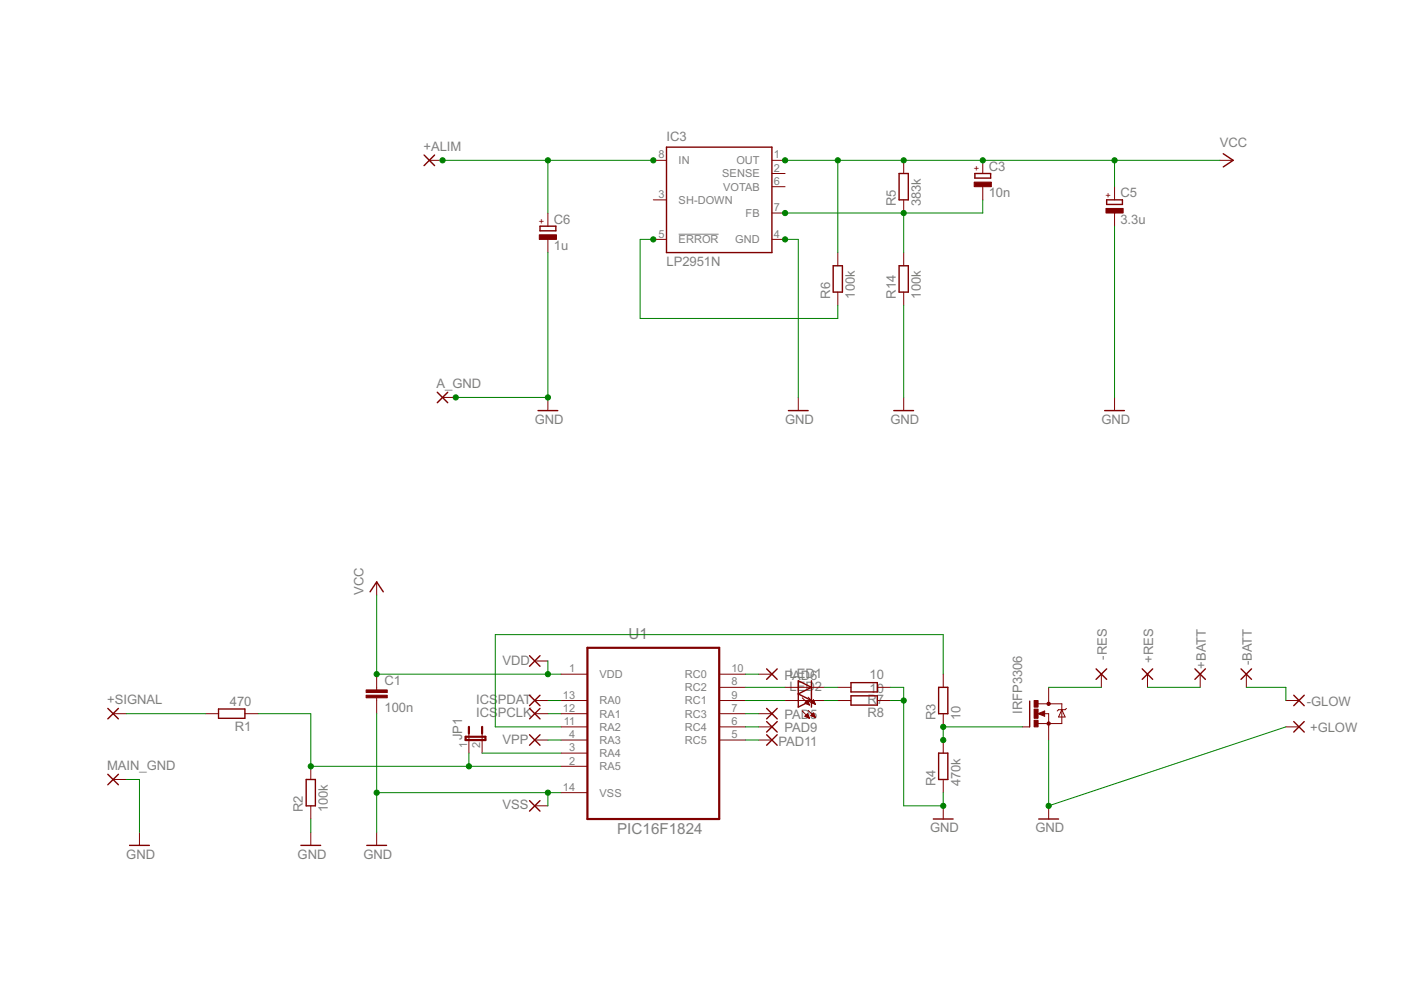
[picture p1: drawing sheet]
<svg xmlns="http://www.w3.org/2000/svg" width="297mm" height="210mm" viewBox="0 0 297 210" stroke-linecap="round" stroke-linejoin="round" font-family="sans-serif">
<path d="M143.9 49.7h8.5" fill="none" stroke="#808080" stroke-width=".21"/>
<g fill="none" stroke="#800000" stroke-width=".3">
<path d="M89.9 32.9l2.2 2.2M92.1 32.9l-2.2 2.2M141.3 31.2h22.4v22.4h-22.4zM190.6 36.8h2v5.6h-2zM206.7 36.8h3.3v1h-3.3zM259.4 32.6l2.1 1.4-2.1 1.4M114.5 48h3.4v.9h-3.4zM176.7 56.3h1.9v5.6h-1.9zM190.6 56.3h2v5.6h-2zM234.6 42.4h3.4v.9h-3.4zM92.7 83.2l2.2 2.2M94.9 83.2l-2.2 2.2"/>
<path d="M114.1 87.1h4.2M167.2 87.1h4.1M189.5 87.1h4.2M234.2 87.1h4.2M78.5 125.5l1.4-2.1 1.4 2.1M112.3 139l2.2 2.3M114.5 139l-2.2 2.3M22.9 150.2l2.2 2.2M25.1 150.2l-2.2 2.2M46.3 150.3h5.6v2h-5.6zM112.3 147.4l2.2 2.2M112.3 150.2l2.2 2.2"/>
<path d="M112.3 155.8l2.2 2.2M114.5 147.4l-2.2 2.2M114.5 150.2l-2.2 2.2M114.5 155.8l-2.2 2.2M162.5 141.8l2.3 2.2M162.5 155.8l2.3 2.2M162.5 150.2l2.3 2.2M162.5 153l2.3 2.2M164.8 141.8l-2.3 2.2M164.8 155.8l-2.3 2.2M164.8 150.2l-2.3 2.2M164.8 153l-2.3 2.2"/>
<path d="M169.2 144.3l2.8 1.4-2.8 1.4 2.8 1.4-2.8 1.4zM172 144.3v5.6M180.4 144.7h5.6v2h-5.6zM180.4 147.5h5.6v2h-5.6zM199 145.7h2v5.6h-2zM199 159.7h2v5.6h-2zM218.3 148.7v5.4M232.4 141.8l2.2 2.2M234.6 141.8l-2.2 2.2M242.2 141.8l2.2 2.2M244.4 141.8l-2.2 2.2M253.3 141.8l2.3 2.2"/>
<path d="M255.6 141.8l-2.3 2.2M263.1 141.8l2.2 2.2M265.3 141.8l-2.2 2.2M274.3 147.4l2.2 2.2M274.3 153l2.2 2.2M276.5 147.4l-2.2 2.2M276.5 153l-2.2 2.2M22.9 164.2l2.2 2.2M25.1 164.2l-2.2 2.2M27.5 179.2h4.2M63.8 179.2h4.2M64.9 165.3h2v5.6h-2z"/>
<path d="M77.8 179.2h4.2M112.3 169.8l2.2 2.2M114.5 169.8l-2.2 2.2M197.9 173.7h4.2M220.2 173.7h4.2"/>
</g>
<g fill="none" stroke="#800000" stroke-width=".21">
<path d="M91 34h2.8M138.5 34h2.8M163.7 34h2.8M163.7 36.8h2.8M163.7 39.6h2.8M191.6 34v2.8M208.4 34v2.8M208.4 39.6v2.8M236.3 39.6v2.8M258.7 34h2.8M116.2 45.2v2.8M116.2 50.8v2.8"/>
<path d="M138.5 42.4h2.8M138.5 50.8h2.8M163.7 45.2h2.8M163.7 50.8h2.8M177.6 53.6v2.7M191.6 42.4v2.8M191.6 53.6v2.7M236.3 45.2v2.8M177.6 61.9v2.8M191.6 61.9v2.8M93.8 84.3h2.8M116.2 84.3v2.8"/>
<path d="M169.2 84.3v2.8M191.6 84.3v2.8M236.3 84.3v2.8M79.9 123.4v2.8M24 151.3h2.8M43.5 151.3h2.8M51.9 151.3h2.8M79.9 142.9v3.4M79.9 148v3.3M99.4 155.5v4.2M102.2 155.5v4.2M113.4 151.3h2.8"/>
<path d="M113.4 148.5h2.8M113.4 156.9h2.8M113.4 140.1h2.8M119 151.3h5.5M119 154.1h5.5M119 148.5h5.5M119 142.9h5.5M119 156.9h5.5M119 159.7h5.5M152.5 151.3h5.6M152.5 154.1h5.6M152.5 148.5h5.6"/>
<path d="M152.5 142.9h5.6M152.5 156.9h5.6M152.5 145.7h5.6M160.9 151.3h2.8M160.9 154.1h2.8M160.9 142.9h2.8M160.9 156.9h2.8M166.5 148.5h8.3M166.5 145.7h8.3M170.1 148l1.5 1.5M170.1 150.7l1.5 1.6M170.6 149.1l.6-.6 .4 1z"/>
<path d="M170.6 151.9l.6-.6 .4 1zM170.7 149.1h.7M170.7 151.8h.7M170.8 148.9h.6M170.8 152h.7M170.8 151.7h.6M170.9 148.8h.4M171 151.5h.3M171 149.2h.5M171 148.7h.3M171.1 151.4h.1M171.2 152.1h.3"/>
<path d="M171.2 148.5h.1M171.3 149.4h.3M171.3 147.8l1.6 1.6M171.3 150.6l1.6 1.5M171.5 152.2h.1M171.9 148.9l.6-.5 .4 1zM172 148.9h.7M172 151.7h.7M172 148.8h.7M172.1 151.8h.6M172.1 151.5h.5M172.1 148.7h.5"/>
<path d="M172.2 151.4h.4M172.3 149.1h.5M172.3 148.5h.2M172.4 151.3h.1M172.4 148.4h.1M172.4 152h.4M172.5 151.2l.4 .9-1-.4zM172.6 149.2h.2M172.7 152.1h.1M177.6 148.5h2.8M177.6 145.7h2.8M186 148.5h2.8"/>
<path d="M186 145.7h2.8M200 142.9v2.8M200 151.3v2.8M200 156.9v2.8M216.7 154.1h1.6M220.1 151.3l1.4-.6v1.2zM220.1 149.2h5v4.2h-5M221.4 151.3h.9v5.6M222.3 145.7v3.5M225.1 150.5l.7 1.5h-1.4zM226.1 150.2l-.3 .3h-1.4l-.2 .2M233.5 142.9v2.8"/>
<path d="M243.3 142.9v2.8M254.5 142.9v2.8M264.2 142.9v2.8M272.6 154.1h2.8M272.6 148.5h2.8M24 165.3h2.8M29.6 176.4v2.8M65.9 162.5v2.8M65.9 170.9v2.8M65.9 176.4v2.8M79.9 176.4v2.8M113.4 170.9h2.8"/>
<path d="M119 162.5h5.5M119 168.1h5.5M200 165.3v2.8M200 170.9v2.8M222.3 170.9v2.8"/>
</g>
<g fill="#800000" stroke="#800000" stroke-width=".21">
<path d="M234.5 44.2h3.6v1h-3.6z"/>
<path d="M114.3 49.8h3.7v1h-3.7z"/>
<path d="M206.5 38.6h3.7v1h-3.7z"/>
<path d="M219.2 152.7h.9v1.4h-.9z"/>
<path d="M219.2 148.5h.9v1.4h-.9z"/>
<path d="M219.2 150.3h.9v2h-.9z"/>
<path d="M77.6 147.4h4.5v.6h-4.5z"/>
<path d="M77.6 146.3h4.5v.5h-4.5z"/>
</g>
<path d="M221.4 151l-1 .3 1 .3v-.3h-.3" fill="none" stroke="#800000" stroke-width=".34"/>
<g fill="#800000" stroke="#800000" stroke-width=".21">
<circle cx="222.3" cy="153.4" r=".35"/>
<circle cx="222.3" cy="149.2" r=".35"/>
</g>
<path d="M124.5 137.4h28v36.3h-28zM98.7 156.2h4.2v.7h-4.2zM99.4 154.1v1.4M102.2 154.1v1.4" fill="none" stroke="#800000" stroke-width=".47"/>
<g fill="none" stroke="#008000" stroke-width=".21">
<path d="M93.8 34h44.7M116.2 34v11.2M166.5 34h92.2M177.6 34v19.6M236.3 34v5.6M116.2 53.6v30.7h-19.6M138.5 50.8h-2.8v16.7h41.9v-2.8M166.5 50.8h2.7v33.5M191.6 45.2v8.4M208.4 42.4v2.8h-41.9M236.3 48v36.3M191.6 64.7v19.6"/>
<path d="M79.9 126.2v16.7h39.1M26.8 151.3h16.7M54.7 151.3h11.2v11.2h53.1M79.9 151.3v25.1M99.4 159.7v2.8M102.2 159.7h16.8M116.2 140.1v2.8M116.2 148.5h2.8M116.2 151.3h2.8M116.2 156.9h2.8M158.1 154.1h2.8M158.1 142.9h2.8"/>
<path d="M158.1 145.7h8.4M158.1 148.5h8.4M158.1 151.3h2.8M158.1 156.9h2.8M174.8 145.7h2.8M174.8 148.5h2.8M188.8 145.7h2.8v25.2h8.4v-2.8M188.8 148.5h2.8M200 142.9v-8.3h-95v19.5h14M216.7 154.1h-16.7v2.8M222.3 145.7h11.2M243.3 145.7h11.2"/>
<path d="M264.2 145.7h8.4v2.8M272.6 154.1l-50.3 16.8v-14M26.8 165.3h2.8v11.1M65.9 173.7v2.7M79.9 168.1h39.1M116.2 168.1v2.8"/>
</g>
<g fill="#008000" stroke="#008000" stroke-width=".21">
<circle cx="200" cy="154.1" r=".55"/>
<circle cx="200" cy="156.9" r=".55"/>
<circle cx="177.6" cy="34" r=".55"/>
<circle cx="191.6" cy="34" r=".55"/>
<circle cx="236.3" cy="34" r=".55"/>
<circle cx="166.5" cy="34" r=".55"/>
<circle cx="208.4" cy="34" r=".55"/>
<circle cx="79.9" cy="142.9" r=".55"/>
<circle cx="116.2" cy="142.9" r=".55"/>
<circle cx="222.3" cy="170.9" r=".55"/>
<circle cx="200" cy="170.9" r=".55"/>
<circle cx="191.6" cy="148.5" r=".55"/>
<circle cx="116.2" cy="84.3" r=".55"/>
<circle cx="96.6" cy="84.3" r=".55"/>
<circle cx="166.5" cy="50.8" r=".55"/>
<circle cx="79.9" cy="168.1" r=".55"/>
<circle cx="116.2" cy="168.1" r=".55"/>
<circle cx="116.2" cy="34" r=".55"/>
<circle cx="138.5" cy="34" r=".55"/>
<circle cx="93.8" cy="34" r=".55"/>
<circle cx="138.5" cy="50.8" r=".55"/>
<circle cx="191.6" cy="45.2" r=".55"/>
<circle cx="166.5" cy="45.2" r=".55"/>
<circle cx="65.9" cy="162.5" r=".55"/>
<circle cx="99.4" cy="162.5" r=".55"/>
</g>
<g font-size="3.6" fill="#808080">
<text x="133.2" y="135.4">U1</text>
<text x="130.8" y="176.8">PIC16F1824</text>
</g>
<g font-size="3.1" fill="#808080">
<text x="141.3" y="29.8">IC3</text>
<text x="89.8" y="32">+ALIM</text>
<text x="258.6" y="31.2">VCC</text>
<text x="209.6" y="41.8">10n</text>
<text x="209.6" y="36.3">C3</text>
<text x="237.6" y="41.8">C5</text>
<text x="117.4" y="47.4">C6</text>
<text x="190" y="43.8" transform="rotate(-90 190 43.8)">R5</text>
<text x="195.2" y="43.8" transform="rotate(-90 195.2 43.8)">383k</text>
<text x="237.6" y="47.4">3.3u</text>
<text x="117.4" y="53">1u</text>
<text x="141.3" y="56.3">LP2951N</text>
<text x="176" y="63.3" transform="rotate(-90 176 63.3)">R6</text>
<text x="181.3" y="63.3" transform="rotate(-90 181.3 63.3)">100k</text>
<text x="190" y="63.3" transform="rotate(-90 190 63.3)">R14</text>
<text x="195.2" y="63.3" transform="rotate(-90 195.2 63.3)">100k</text>
<text x="92.6" y="82.2">A_GND</text>
<text x="113.4" y="89.9">GND</text>
<text x="166.5" y="89.9">GND</text>
<text x="188.8" y="89.9">GND</text>
<text x="233.5" y="89.9">GND</text>
<text x="77.1" y="126.2" transform="rotate(-90 77.1 126.2)">VCC</text>
<text x="106.5" y="140.9">VDD</text>
<text x="234.7" y="139.9" transform="rotate(-90 234.7 139.9)">-RES</text>
<text x="244.5" y="140.6" transform="rotate(-90 244.5 140.6)">+RES</text>
<text x="255.7" y="141.7" transform="rotate(-90 255.7 141.7)">+BATT</text>
<text x="265.4" y="141" transform="rotate(-90 265.4 141)">-BATT</text>
<text x="22.7" y="149.3">+SIGNAL</text>
<text x="48.7" y="149.6">470</text>
<text x="81.5" y="145.3">C1</text>
<text x="100.9" y="149.3">ICS</text>
<text x="105.5" y="149.3">PDAT</text>
<text x="166.3" y="144.1">PLAEDD61</text>
<text x="167.4" y="146.6">LED2</text>
<text x="183.9" y="149.3">R7</text>
<text x="184.4" y="144">10</text>
<text x="184.4" y="146.8">10</text>
<text x="277.1" y="149.7">-GLOW</text>
<text x="49.8" y="154.9">R1</text>
<text x="81.5" y="150.9">100n</text>
<text x="100.9" y="152.1">ICS</text>
<text x="105.5" y="152.1">PCLK</text>
<text x="166.3" y="152.5">PAD5</text>
<text x="166.3" y="155.3">PAD9</text>
<text x="183.9" y="152.1">R8</text>
<text x="198.3" y="152.7" transform="rotate(-90 198.3 152.7)">R3</text>
<text x="203.6" y="152.7" transform="rotate(-90 203.6 152.7)">10</text>
<text x="216.7" y="151.3" transform="rotate(-90 216.7 151.3)">IRFP3306</text>
<text x="277.8" y="155.3">+GLOW</text>
<text x="98" y="156.9" transform="rotate(-90 98 156.9)">JP1</text>
<text x="106.5" y="157.7">VPP</text>
<text x="165" y="158.1">PAD11</text>
<text x="22.7" y="163.2">MAIN_GND</text>
<text x="198.3" y="166.7" transform="rotate(-90 198.3 166.7)">R4</text>
<text x="203.6" y="166.7" transform="rotate(-90 203.6 166.7)">470k</text>
<text x="64.2" y="172.3" transform="rotate(-90 64.2 172.3)">R2</text>
<text x="69.5" y="172.3" transform="rotate(-90 69.5 172.3)">100k</text>
<text x="106.5" y="171.6">VSS</text>
<text x="197.2" y="176.5">GND</text>
<text x="219.5" y="176.5">GND</text>
<text x="26.8" y="182">GND</text>
<text x="63.1" y="182">GND</text>
<text x="77.1" y="182">GND</text>
</g>
<g font-size="2.6" fill="#808080">
<text x="139.6" y="33.6">8</text>
<text x="143.9" y="34.8">IN</text>
<text x="156.1" y="34.8">OUT</text>
<text x="164.1" y="33.6">1</text>
<text x="139.6" y="42">3</text>
<text x="153.1" y="37.6">SENSE</text>
<text x="153.3" y="40.4">VOTAB</text>
<text x="164.1" y="36.4">2</text>
<text x="164.1" y="39.2">6</text>
<text x="143.9" y="43.2">SH-DOWN</text>
<text x="158.1" y="46">FB</text>
<text x="164.1" y="44.8">7</text>
<text x="139.6" y="50.4">5</text>
<text x="143.9" y="51.6">ERROR</text>
<text x="155.9" y="51.6">GND</text>
<text x="164.1" y="50.4">4</text>
<text x="120.7" y="142.5">1</text>
<text x="127.1" y="143.8">VDD</text>
<text x="145.2" y="143.8">RC0</text>
<text x="155.1" y="142.5">10</text>
<text x="119.4" y="148.1">13</text>
<text x="127.1" y="149.4">RA0</text>
<text x="145.2" y="146.6">RC2</text>
<text x="145.2" y="149.4">RC1</text>
<text x="155.1" y="145.3">8</text>
<text x="155.1" y="148.1">9</text>
<text x="119.4" y="150.9">12</text>
<text x="119.5" y="153.7">11</text>
<text x="127.1" y="152.1">RA1</text>
<text x="127.1" y="154.9">RA2</text>
<text x="145.2" y="152.1">RC3</text>
<text x="145.2" y="154.9">RC4</text>
<text x="155.1" y="150.9">7</text>
<text x="155.1" y="153.7">6</text>
<text x="99" y="158.6" transform="rotate(-90 99 158.6)">1</text>
<text x="101.8" y="158.6" transform="rotate(-90 101.8 158.6)">2</text>
<text x="120.7" y="156.5">4</text>
<text x="120.7" y="159.3">3</text>
<text x="127.1" y="157.7">RA3</text>
<text x="127.1" y="160.5">RA4</text>
<text x="145.2" y="157.7">RC5</text>
<text x="155.1" y="156.5">5</text>
<text x="119.4" y="167.7">14</text>
<text x="120.7" y="162.1">2</text>
<text x="127.1" y="163.3">RA5</text>
<text x="127.1" y="168.9">VSS</text>
</g>
<g font-size="2.2" fill="#800000">
<text x="207.7" y="36.3" transform="rotate(-90 207.7 36.3)">+</text>
<text x="235.7" y="41.9" transform="rotate(-90 235.7 41.9)">+</text>
<text x="115.5" y="47.5" transform="rotate(-90 115.5 47.5)">+</text>
</g>
</svg>
